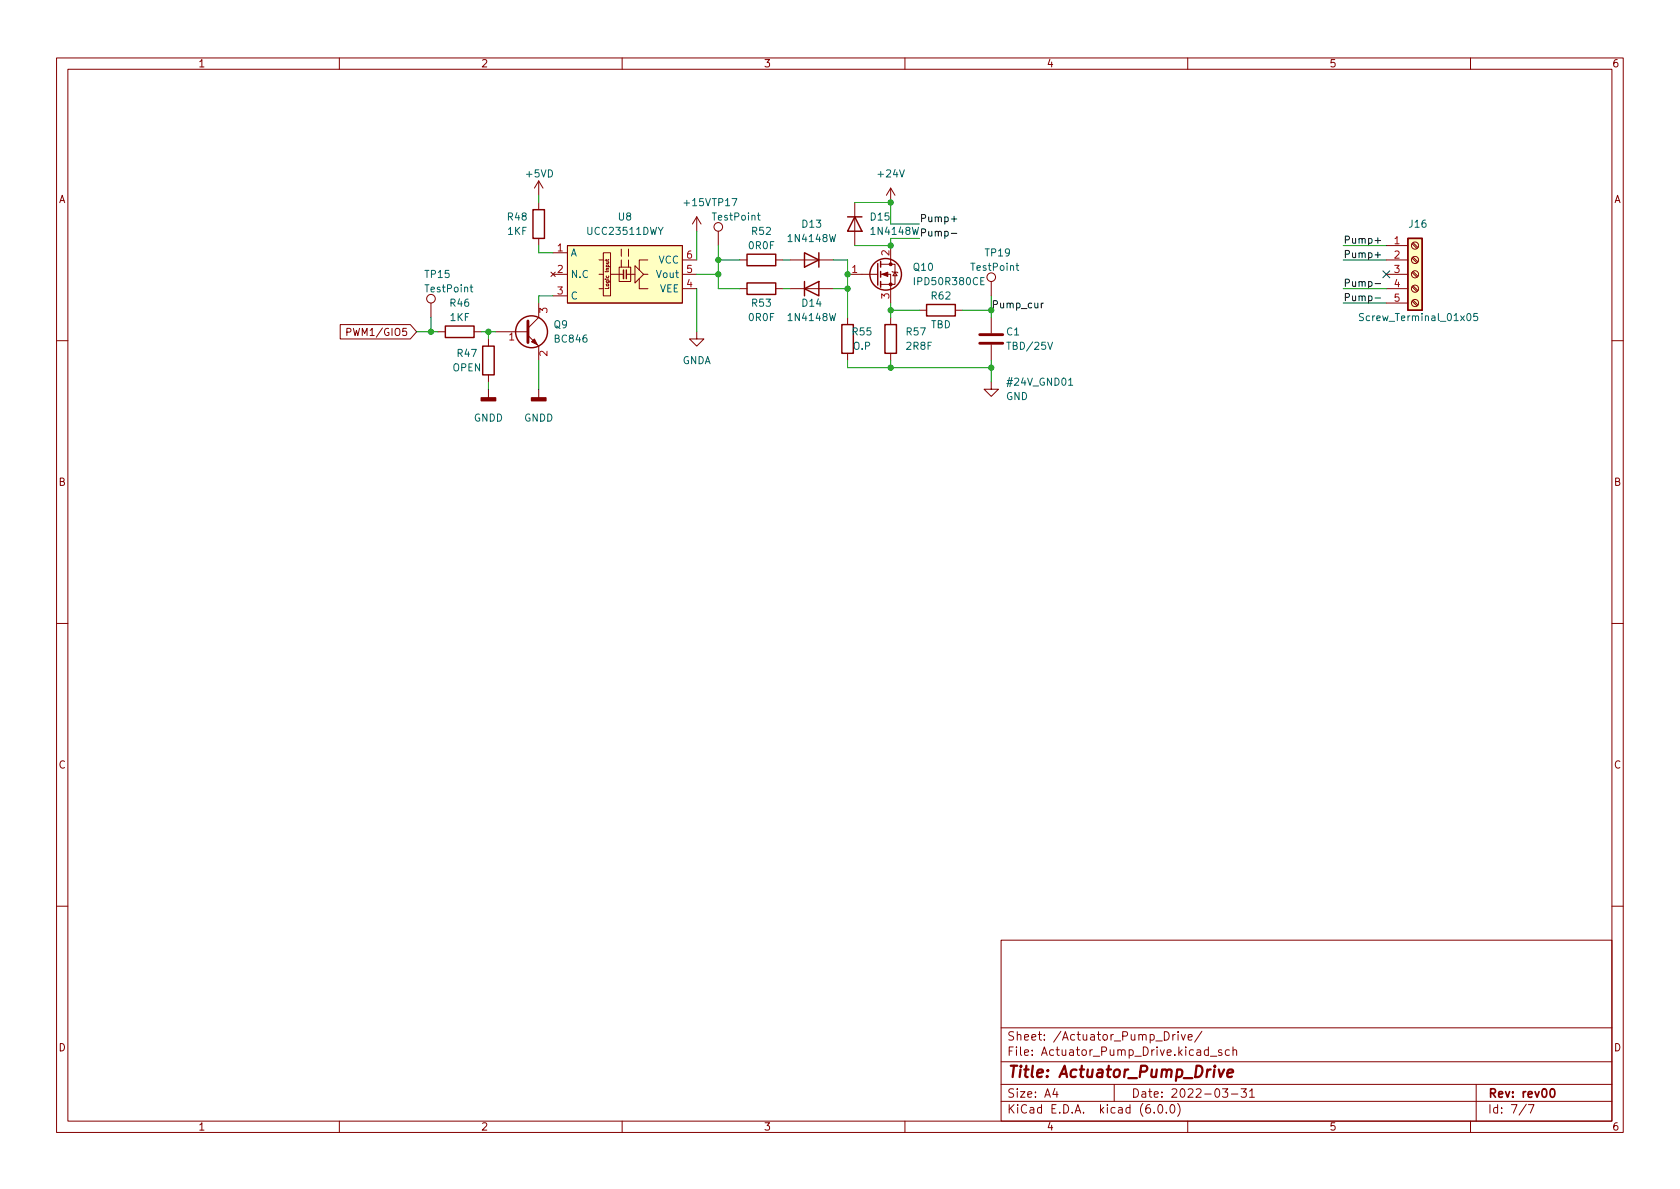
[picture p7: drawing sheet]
<svg xmlns="http://www.w3.org/2000/svg" width="297mm" height="210mm" viewBox="0 0 297 210" stroke-linecap="round" stroke-linejoin="round" font-family="sans-serif">
<g fill="none" stroke="#840000" stroke-width=".18">
<path d="M10 10.2h277v190.1h-277zM12 12.2h273v186.1h-273zM60 10.2v2M110 10.2v2M160 10.2v2M210 10.2v2M260 10.2v2M95.2 32v2.5M95.2 35.8v1.3M95.2 32l-.7 1.3M95.2 32l.8 1.3M123.2 38.3l-.8 1.3"/>
<path d="M123.2 38.3v2.6M123.2 38.3l.8 1.3M151.1 35.8v7.6M157.5 33.3v2.5M157.5 33.3l-.8 1.2M157.5 33.3l.7 1.2M60.2 57.4h12.3l1.2 1.3-1.2 1.2h-12.3zM61.3 58.7h.6l.2-.2-.1-.3-.7-.1v1.2M76.2 53.6v2.5M77.5 58.7h1.2M83.8 58.7h1.3M86.4 59.9v1.3"/>
<path d="M87.6 58.7h5.7M93.3 59.3l1.9 1.9v2.5M95.2 42.2v1.2M95.2 53.6v2.5l-1.9 1.9M97.4 48.1l.8 .8M97.8 48.5h2.5M97.8 44.7h2.5M97.8 52.3h2.5M98.2 48.1l-.8 .8M100.3 43.4h20.3v10.2h-20.3zM105.9 51h.8M105.9 48.5h.8"/>
<path d="M105.9 46h.8M106.7 44.7h1.2v7.6h-1.2zM107.2 45.9v.2M107.6 45.9l-.1 .1h-.5M107.9 48.5h2.3M109.5 47.2h2v2.6h-2zM109.9 44.1v1.2M109.9 46v1.2M110.7 48.5h1.6M111.1 44.1v1.2M111.1 46v1.2M112.3 47l1.5 1.5-1.5 1.5z"/>
<path d="M113 49.3v1.7h1.6M113.8 48.5h.8M114.6 46h-1.6v1.7M120.6 51h2.6M120.6 48.5h2.6M120.6 46h2.6M123.2 58.7v1.2h1.3l-1.3 1.3-1.3-1.3h1.3M127 40.9v2.5M130.8 51h1.3M130.8 46h1.3M137.2 51h1.2M137.2 46h1.2"/>
<path d="M139.7 51h7.6M139.7 46h7.6M149.9 56.1v1.3M149.9 48.5h5.3M155.7 48.5h1.8v5.1M155.7 46.7h2.5v3.6h-2.5M157.5 43.4v3.3M157.5 56.1v1.3M157.7 48l.2 .1h.7l.1 .2M158.2 48.1l.4 .7h-.7zM162.6 54.9h1.2M168.9 54.9h1.3"/>
<path d="M175.3 49.8v2.5M175.3 56.1v2.8M245.1 51h3.8M245.1 48.5h3.8M245.1 46h3.8M245.1 43.4h3.8M245.1 53.6h3.8M249.7 53.3l.8 .8M249.7 50.7l.8 .9M249.7 48.2l.8 .8M249.7 45.6l.8 .9M249.7 43.1l.8 .8"/>
<path d="M249.8 53.1l.9 .8M249.8 50.5l.9 .9M249.8 48l.9 .8M249.8 45.5l.9 .8M249.8 42.9l.9 .9M10 60.2h2M86.4 66.3v1.3M86.4 68.8v1.6M95.2 68.8v1.6M149.9 62.5v1.2M157.5 62.5v1.2M175.3 67.6v1.2h1.2l-1.2 1.3-1.3-1.3h1.3"/>
<path d="M175.3 61v2.7M285 60.2h2M10 110.2h2M285 110.2h2M10 160.2h2M177 166.3h108v32h-108zM285 160.2h2M60 198.3v2M110 198.3v2M160 198.3v2M177 194.8h108M177 191.8h108"/>
<path d="M177 187.8h108M177 181.8h108M186.5 192.5l-.4 1h1M186.9 193v1M197 191.8v3M204.1 196.7v.1M204.9 195.4l.2-.1a.81 .81 0 0 1 .6 .7 .81 .81 0 0 1-.3 .8h-.2a.81 .81 0 0 1-.6-.6 .81 .81 0 0 1 .3-.8zM206.2 196.7v.1M207.1 195.4l.1-.1a.81 .81 0 0 1 .6 .7 .81 .81 0 0 1-.3 .8h-.1a.81 .81 0 0 1-.6-.6 .81 .81 0 0 1 .3-.8zM207.4 182.9v1M207.8 182.9l-.3 .1-.1 .2M208.2 195.1a1.72 1.72 0 0 1 0 2.3"/>
<path d="M208.3 182.4v.2M208.3 182.9v1M208.9 182.9l.3 1 .4-1M210 198.3v2M210.1 183.4l.7-.1-.1-.3-.4-.1-.2 .2v.8h.6M212.5 182.4l-1.3 1.9M213.6 185.7l-.4-.1-.3 .3v.4l.2 .3h.5M213.6 185.1v1.5M214 186.8h1.1M216 185.7l-.4-.1-.2 .2 .1 .3 .5 .1v.4h-.6M216.1 192.5h1l-.5 .6 .4 .1v.7l-.2 .1h-.4l-.3-.1M217.4 185.7l-.5-.1-.3 .3v.4l.2 .3h.6"/>
<path d="M217.7 193.5h1.2M218 185.8l.2-.2 .4 .1v.9M218 185.1v1.5M219.4 192.5h1l-.5 .6 .4 .1v.7l-.2 .1h-.5l-.2-.1M220.9 193l.5-.5v1.5M220.9 194h.9M260 198.3v2M261 191.8v6.5M269.9 195.3l-1.3 1.9M270.2 195.3h1l-.6 1.5"/>
<circle cx="76.2" cy="52.8" r=".76"/>
<circle cx="127" cy="40.1" r=".76"/>
<circle cx="175.3" cy="49" r=".76"/>
<circle cx="250.2" cy="51" r=".63"/>
<circle cx="250.2" cy="53.6" r=".63"/>
<circle cx="250.2" cy="43.4" r=".63"/>
<circle cx="250.2" cy="46" r=".63"/>
<circle cx="250.2" cy="48.5" r=".63"/>
</g>
<path d="M274.3 192.6l.1-.1a.81 .81 0 0 1 .6 .7 .81 .81 0 0 1-.3 .8h-.1a.82 .82 0 0 1-.6-.6 .82 .82 0 0 1 .3-.8z" fill="none" stroke="#840000" stroke-width=".3"/>
<path d="M215.5 189.1l.3 1.4 .6-1.4M217 189.8l1-.2v-.4l-.2-.1-.6 .1-.2 1 .2 .3 .6-.1" fill="none" stroke="#840000" stroke-width=".4"/>
<g fill="none" stroke="#840000" stroke-width=".25">
<path d="M94.2 37.1h2.1v5.1h-2.1zM149.9 38.3h2.5M151.1 38.3l1.3 2.6h-2.5zM78.7 57.7h5.1v2h-5.1zM110.2 47.7v1.6M110.7 47.7v1.6M132.1 45h5.1v2h-5.1zM132.1 50h5.1v2.1h-5.1zM142.2 51l2.6-1.2v2.5zM142.2 44.7l2.6 1.3-2.6 1.2zM142.2 49.8v2.5M144.8 44.7v2.5"/>
<path d="M148.8 57.4h2.1v5.1h-2.1zM155.2 46.6v3.8M155.7 46.2v1M155.7 48v1M155.7 49.8v1M156.5 57.4h2v5.1h-2zM163.8 53.8h5.1v2.1h-5.1zM248.9 42.2h2.6v12.7h-2.6zM85.3 61.2h2.1v5.1h-2.1z"/>
<circle cx="94" cy="58.7" r="2.82"/>
<circle cx="156.6" cy="48.5" r="2.79"/>
</g>
<g fill="#ffffc2" stroke="#ffffc2" stroke-width=".18">
<path d="M100.3 43.4h20.3v10.2h-20.3z"/>
<path d="M248.9 42.2h2.6v12.7h-2.6z"/>
</g>
<path d="M133.9 38.1h.5M134.1 37.7v1l.3 .2M83.1 50.8h.5M83.3 50.4v1l.3 .2M179.6 47h.5M179.8 46.5v1.1l.3 .2M241.1 55.5l-.5-.1-.2 .2v.3l.6 .3 .1 .3-.3 .2-.4-.1M261.2 55.4h-.6v.6l.1-.1 .5 .1 .1 .2-.1 .4-.2 .1-.4-.1" fill="none" stroke="#006464" stroke-width=".18"/>
<g fill="#840000" stroke="#840000" stroke-width=".25">
<path d="M85.1 70.4h2.5v.5h-2.5z"/>
<path d="M94 70.4h2.5v.5h-2.5z"/>
</g>
<path d="M93.3 56.8v3.8M173.2 59.2h4.1M173.2 60.7h4.1" fill="none" stroke="#840000" stroke-width=".51"/>
<g fill="#840000" stroke="#840000" stroke-width=".18">
<path d="M94 60.4l.5-.5 .5 1.1z"/>
<path d="M156 48.5l1-.4v.8z"/>
<circle cx="157.5" cy="50.3" r=".25"/>
<circle cx="157.5" cy="46.7" r=".25"/>
</g>
<path d="M168.2 38.7h1M168.2 41.3h1M184.1 53.6v.8M184.5 53.6l-.4 .2M243.1 50.2h1M243.1 42.5h1M243.1 45.1h1M243.1 52.7h1" fill="none" stroke="#0f0f0f" stroke-width=".18"/>
<g fill="none" stroke="#009600" stroke-width=".18">
<path d="M95.2 34.5v1.3M151.1 35.8h6.4v3.8h5.1M73.7 58.7h3.8M76.2 56.1v2.6M85.1 58.7h2.5M86.4 58.7v1.2M95.2 43.4v1.3h2.6M97.8 52.3h-2.6v1.3M123.2 40.9v5.1M123.2 51v7.7M123.2 48.5h3.8M127 43.4v7.6h3.8"/>
<path d="M127 46h3.8M138.4 51h1.3M138.4 46h1.3M147.3 51h2.6M147.3 46h2.6v10.1M157.5 54.9h5.1M157.5 53.6v2.5M162.6 42.2h-5.1v1.2h-6.4M170.2 54.9h5.1M175.3 52.3v3.8M237.5 51h7.6M237.5 53.6h7.6"/>
<path d="M237.5 46h7.6M237.5 43.4h7.6M86.4 67.6v1.2M95.2 63.7v5.1M149.9 63.7v1.3h25.4M157.5 63.7v1.3M175.3 63.7v3.9"/>
</g>
<path d="M244.5 47.9l1.2 1.2M245.7 47.9l-1.2 1.2" fill="none" stroke="#000084" stroke-width=".18"/>
<g fill="#009600" stroke="#009600" stroke-width=".18">
<circle cx="127" cy="46" r=".46"/>
<circle cx="127" cy="48.5" r=".46"/>
<circle cx="76.2" cy="58.7" r=".46"/>
<circle cx="86.4" cy="58.7" r=".46"/>
<circle cx="157.5" cy="54.9" r=".46"/>
<circle cx="157.5" cy="43.4" r=".46"/>
<circle cx="157.5" cy="35.8" r=".46"/>
<circle cx="149.9" cy="51" r=".46"/>
<circle cx="149.9" cy="48.5" r=".46"/>
<circle cx="175.3" cy="65" r=".46"/>
<circle cx="157.5" cy="65" r=".46"/>
</g>
<text font-size="2.8" fill="#840000" x="178" y="190.6">Title: Actuator_Pump_Drive</text>
<g font-size="2.1" fill="#840000">
<text x="178" y="184">Sheet: /Actuator_Pump_Drive/</text>
<text x="178" y="186.7">File: Actuator_Pump_Drive.kicad_sch</text>
<text x="178" y="196.9">KiCad E.D.A. kicad (6.0.0)</text>
<text x="178" y="194.1">Size: A4</text>
<text x="200" y="194.1">Date: 2022-03-31</text>
<text x="263" y="194.1">Rev: rev00</text>
<text x="263" y="196.9">Id: 7/7</text>
</g>
<g font-size="1.8" fill="#840000">
<text x="35" y="11.9">1</text>
<text x="85" y="11.9">2</text>
<text x="135" y="11.9">3</text>
<text x="185" y="11.9">4</text>
<text x="235" y="11.9">5</text>
<text x="285" y="11.9">6</text>
<text x="10.3" y="35.9">A</text>
<text x="285.3" y="35.9">A</text>
<text x="62.2" y="59.4">PWM1/GIO5</text>
<text x="10.3" y="85.9">B</text>
<text x="285.3" y="85.9">B</text>
<text x="10.3" y="135.9">C</text>
<text x="285.3" y="135.9">C</text>
<text x="10.3" y="185.9">D</text>
<text x="285.3" y="185.9">D</text>
<text x="35" y="199.9">1</text>
<text x="85" y="199.9">2</text>
<text x="135" y="199.9">3</text>
<text x="185" y="199.9">4</text>
<text x="235" y="199.9">5</text>
<text x="285" y="199.9">6</text>
</g>
<g font-size="1.8" fill="#006464">
<text x="93.1" y="31.4">+5VD</text>
<text x="155.4" y="31.4">+24V</text>
<text x="89.8" y="41.5">1KF</text>
<text x="89.8" y="39">R48</text>
<text x="104.1" y="41.5">UCC23511DWY</text>
<text x="109.4" y="39">U8</text>
<text x="121.1" y="36.4">+15V TP17</text>
<text x="126.1" y="39">TestPoint</text>
<text x="133" y="41.5">R52</text>
<text x="141.9" y="40.3">D13</text>
<text x="154" y="39">D15</text>
<text x="249.2" y="40.3">J16</text>
<text x="100.8" y="45.3">A</text>
<text x="116.4" y="46.6">VCC</text>
<text x="132.5" y="44.1">0R0F</text>
<text x="139.6" y="42.8">1N4148W</text>
<text x="161.6" y="47.9">Q10</text>
<text x="171.9" y="47.9">TestPoint</text>
<text x="174.3" y="45.3">TP19</text>
<text x="75.2" y="49.1">TP15</text>
<text x="75.3" y="51.7">TestPoint</text>
<text x="100.8" y="49.1">N.C</text>
<text x="100.8" y="53">C</text>
<text x="116.2" y="49.1">Vout</text>
<text x="116.6" y="51.7">VEE</text>
<text x="162" y="50.4">IPD50R380CE</text>
<text x="164.7" y="53">R62</text>
<text x="79.6" y="56.8">1KF</text>
<text x="79.7" y="54.2">R46</text>
<text x="98" y="58">Q9</text>
<text x="132.5" y="56.8">0R0F</text>
<text x="133" y="54.2">R53</text>
<text x="139.6" y="56.8">1N4148W</text>
<text x="141.9" y="54.2">D14</text>
<text x="150.8" y="59.3">R55</text>
<text x="160.3" y="59.3">R57</text>
<text x="164.6" y="58">TBD</text>
<text x="178" y="59.3">C1</text>
<text x="241.1" y="56.8">Screw_Terminal_01x05</text>
<text x="80" y="65.7">OPEN</text>
<text x="80.9" y="63.1">R47</text>
<text x="98.2" y="60.6">BC846</text>
<text x="120.6" y="64.4">GNDA</text>
<text x="150.9" y="61.8">O.P</text>
<text x="160.3" y="61.8">2R8F</text>
<text x="178.4" y="61.8">TBD/25V</text>
<text x="177.8" y="70.7">GND</text>
<text x="178.4" y="68.2">#24V_GND01</text>
<text x="83.8" y="74.5">GNDD</text>
<text x="92.6" y="74.5">GNDD</text>
</g>
<g font-size="1.8" fill="#0f0f0f">
<text x="154.2" y="41.5">1N4148W Pump-</text>
<text x="162.6" y="39.3">Pump+</text>
<text x="237.5" y="43.1">Pump+</text>
<text x="237.5" y="45.6">Pump+</text>
<text x="237.5" y="50.7">Pump-</text>
<text x="237.5" y="53.2">Pump-</text>
</g>
<g font-size="1.8" fill="#a90000">
<text x="98.6" y="44.4">1</text>
<text x="121.4" y="45.7">6</text>
<text x="157.2" y="45.2" transform="rotate(-90 157.2 45.2)">2</text>
<text x="246.5" y="43.2">1</text>
<text x="246.5" y="45.7">2</text>
<text x="98.6" y="48.3">2</text>
<text x="98.6" y="52.1">3</text>
<text x="121.4" y="50.8">4</text>
<text x="121.4" y="48.3">5</text>
<text x="150.6" y="48.3">1</text>
<text x="157.2" y="52.8" transform="rotate(-90 157.2 52.8)">3</text>
<text x="246.5" y="48.3">3</text>
<text x="246.5" y="50.8">4</text>
<text x="246.5" y="53.3">5</text>
<text x="96.8" y="55.4" transform="rotate(-90 96.8 55.4)">3</text>
<text x="90" y="60.2">1</text>
<text x="96.8" y="63" transform="rotate(-90 96.8 63)">2</text>
</g>
<text font-size="1.8" fill="#009600" x="175.3" y="54.5">Pump_cur</text>
<text font-size=".9" fill="#840000" x="107.7" y="50.9" transform="rotate(-90 107.7 50.9)">Logic Input</text>
</svg>
